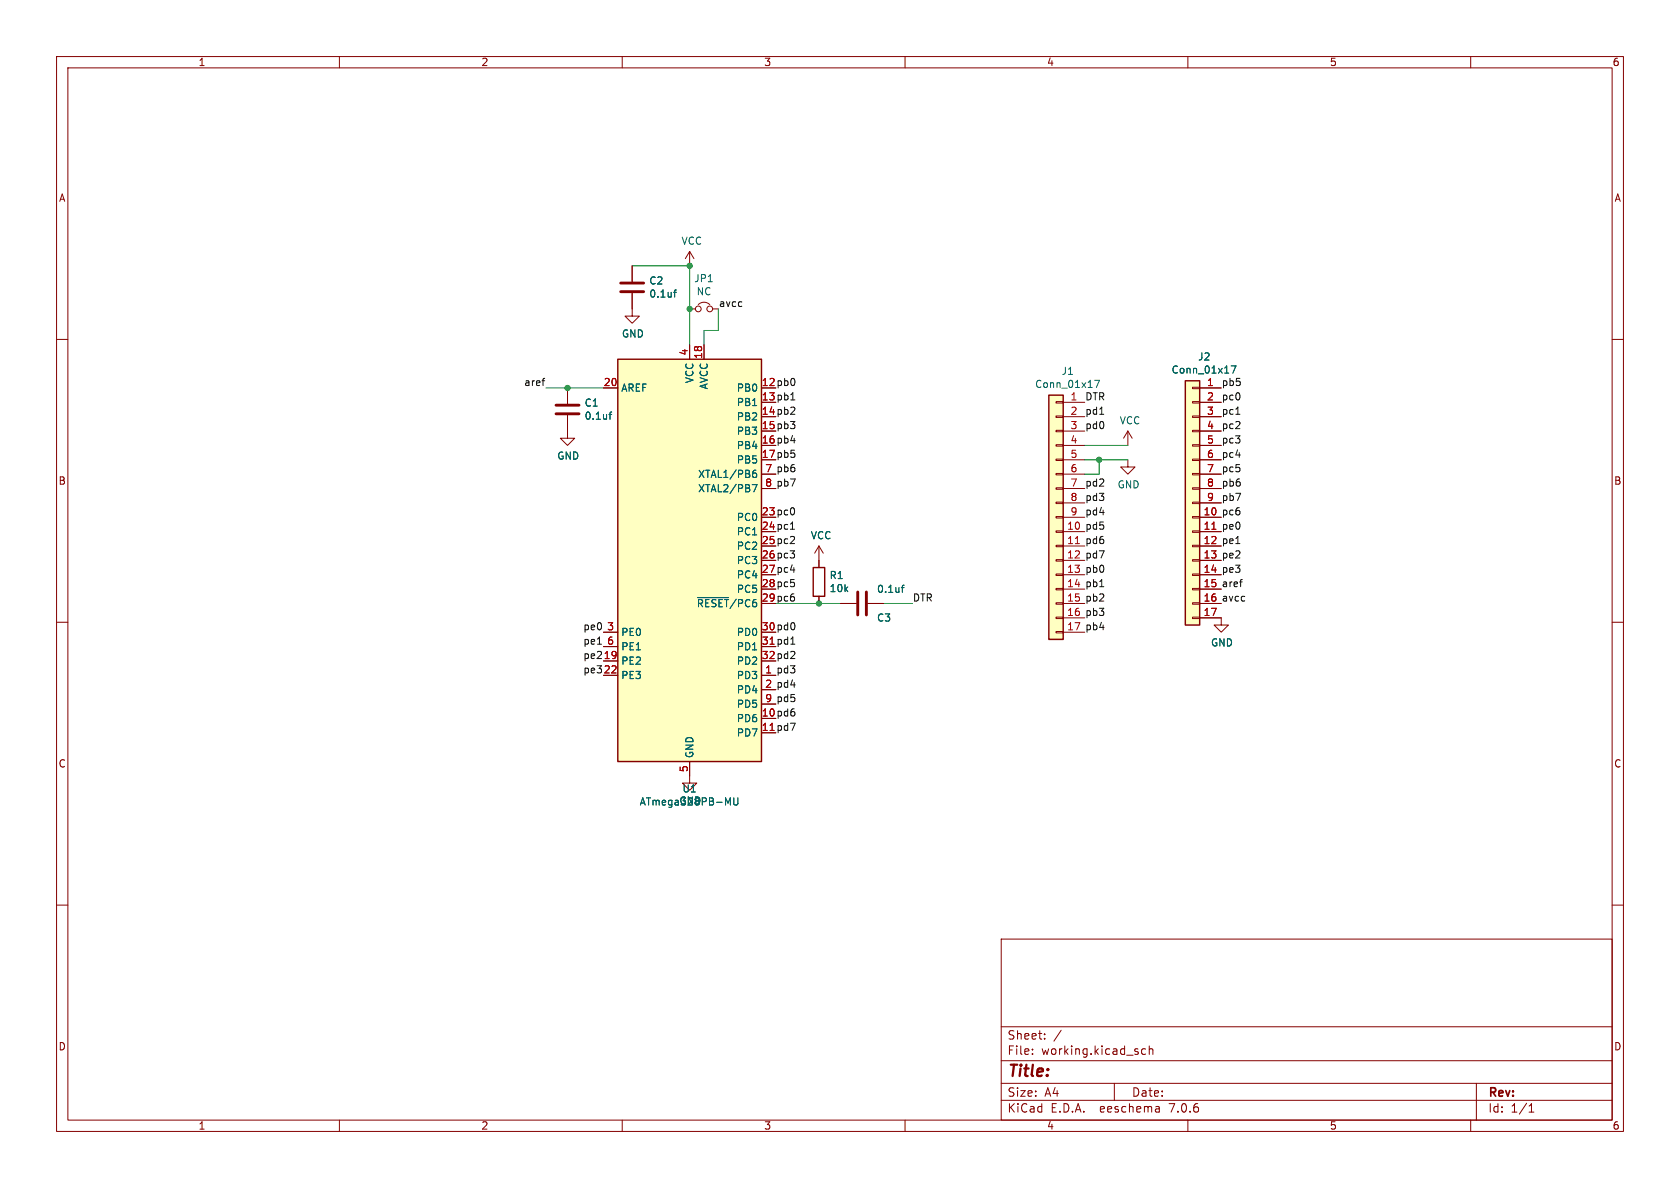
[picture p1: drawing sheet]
<svg xmlns="http://www.w3.org/2000/svg" width="297mm" height="210mm" viewBox="0 0 297 210" stroke-linecap="round" stroke-linejoin="round" font-family="sans-serif">
<g fill="none" stroke="#840000" stroke-width=".18">
<path d="M10 10h277v190h-277zM12 12h273v186h-273zM60 10v2M110 10v2M160 10v2M210 10v2M260 10v2M10 60h2M111.8 51.8v4.1h1.2l-1.2 1.3-1.3-1.3h1.3M111.8 47v2.8M121.9 54.6h1M121.9 44.5l-.7 1.2"/>
<path d="M121.9 44.5v2.5M121.9 44.5l.8 1.2M123.4 53.8a1.44 1.44 0 0 1 2.1 0M126 54.6h1M285 60h2M100.3 73.4v4.1h1.3l-1.3 1.2-1.2-1.2h1.2M100.3 68.6v2.8M106.7 68.6h2.5M121.9 61v2.5M124.5 61v2.5M186.7 78.6h1.3v.3h-1.3zM186.7 76.1h1.3v.2h-1.3z"/>
<path d="M186.7 73.5h1.3v.3h-1.3zM186.7 71h1.3v.2h-1.3zM188 71.1h3.8M188 73.7h3.8M188 76.2h3.8M188 78.7h3.8M199.4 76.2l-.8 1.3M199.4 76.2v2.5M199.4 76.2l.8 1.3M210.8 78.6h1.3v.3h-1.3zM210.8 76.1h1.3v.2h-1.3zM210.8 73.5h1.3v.3h-1.3z"/>
<path d="M210.8 71h1.3v.2h-1.3zM210.8 68.5h1.3v.2h-1.3zM212.1 71.1h3.8M212.1 73.7h3.8M212.1 76.2h3.8M212.1 78.7h3.8M212.1 68.6h3.8M134.6 83.8h2.6M134.6 86.4h2.6M144.8 96.5l-.8 1.3M144.8 96.5v3.8M144.8 96.5l.7 1.3"/>
<path d="M186.7 98.9h1.3v.3h-1.3zM186.7 96.4h1.3v.2h-1.3zM186.7 93.9h1.3v.2h-1.3zM186.7 91.3h1.3v.3h-1.3zM186.7 88.8h1.3v.2h-1.3zM186.7 86.2h1.3v.3h-1.3zM186.7 83.7h1.3v.2h-1.3zM186.7 81.2h1.3v.2h-1.3zM188 94h3.8M188 96.5h3.8M188 99.1h3.8M188 81.3h3.8"/>
<path d="M188 83.8h3.8M188 86.4h3.8M188 88.9h3.8M188 91.4h3.8M199.4 81.3v1.3h1.3l-1.3 1.2-1.3-1.2h1.3M210.8 98.9h1.3v.3h-1.3zM210.8 96.4h1.3v.2h-1.3zM210.8 93.9h1.3v.2h-1.3zM210.8 91.3h1.3v.3h-1.3zM210.8 88.8h1.3v.2h-1.3zM210.8 86.2h1.3v.3h-1.3zM210.8 83.7h1.3v.2h-1.3z"/>
<path d="M210.8 81.2h1.3v.2h-1.3zM212.1 94h3.8M212.1 96.5h3.8M212.1 99.1h3.8M212.1 81.3h3.8M212.1 83.8h3.8M212.1 86.4h3.8M212.1 88.9h3.8M212.1 91.4h3.8M10 110h2M106.7 111.8h2.5M106.7 119.4h2.5"/>
<path d="M106.7 116.8h2.5M106.7 114.3h2.5M134.6 119.4h2.6M144.8 105.4v1.3M148.6 106.7h2.8M153.4 106.7h2.8M186.7 111.6h1.3v.3h-1.3zM186.7 109.1h1.3v.2h-1.3zM186.7 106.6h1.3v.2h-1.3zM186.7 104h1.3v.3h-1.3zM186.7 101.5h1.3v.2h-1.3zM188 101.6h3.8"/>
<path d="M188 104.1h3.8M188 106.7h3.8M188 109.2h3.8M188 111.8h3.8M210.8 109.1h1.3v.2h-1.3zM210.8 106.6h1.3v.2h-1.3zM210.8 104h1.3v.3h-1.3zM210.8 101.5h1.3v.2h-1.3zM212.1 109.2h3.8v1.3h1.3l-1.3 1.3-1.3-1.3h1.3M212.1 101.6h3.8M212.1 104.1h3.8M212.1 106.7h3.8"/>
<path d="M285 110h2M121.9 134.6v3.8h1.3l-1.3 1.3-1.3-1.3h1.3M134.6 124.5h2.6M10 160h2M285 160h2M177 166h108v32h-108zM60 198v2M110 198v2M160 198v2M177 194.5h108M177 191.5h108M177 187.5h108"/>
<path d="M177 181.5h108M182.5 186.3v.1M182.5 185.5v.1M184.7 183.6v.1M184.7 182.8v.1M187.6 182.1l-1.3 2M197 191.5v3M202.5 185.5l-.4-.1-.3 .3v.4l.2 .2h.5M203.2 185.5l.2-.1 .3 .1 .1 .9M203.2 184.9v1.5M204.9 195.7l.1 .9M205 196.5l-.2 .1"/>
<path d="M205 196h-.2M210 198v2M260 198v2M261 191.5v6.5M270.3 196.6h.9M270.3 195.5l.4-.4v1.5"/>
<circle cx="123.4" cy="54.6" r=".51"/>
<circle cx="125.5" cy="54.6" r=".51"/>
</g>
<path d="M109.7 51.6h4.1M109.7 50h4.1M98.3 73.2h4.1M98.3 71.6h4.1M151.6 104.6v4.1M153.2 104.6v4.1" fill="none" stroke="#840000" stroke-width=".51"/>
<g fill="none" stroke="#006464" stroke-width=".18">
<path d="M119.1 51.7h.5M119.6 51.3l-.3 .1v1.1M107.7 73.3h.4M108.1 72.8l-.3 .2v1.1M193.5 67.2h.9l-.6 1.3M217.7 64.7h.8l-.5 1.3M133 85.7h.8l-.5 1.2M133.1 83.7l.4-.1 .3 .3-.2 .4-.3 .1-.2-.1M133.6 83.1l-.3 .1-.2 .2M123.3 105.6h5.5M159.3 103.9h.5M159.8 103.4l-.3 .2v1.1"/>
<path d="M128.7 141.9l.4-.9v1.3M129.7 141v1.1l.3 .2h.3l.1-.2v-1.1"/>
</g>
<g fill="#ffffc2" stroke="#ffffc2" stroke-width=".18">
<path d="M185.4 69.9h2.6v43.1h-2.6z"/>
<path d="M209.5 67.3h2.6v43.2h-2.6z"/>
<path d="M109.2 63.5h25.4v71.1h-25.4z"/>
</g>
<path d="M109.2 63.5h25.4v71.1h-25.4zM185.4 69.9h2.6v43.1h-2.6zM209.5 67.3h2.6v43.2h-2.6zM143.8 100.3h2v5.1h-2z" fill="none" stroke="#840000" stroke-width=".25"/>
<path d="M190.1 96.1h.7M214.2 93.6h.8" fill="none" stroke="#a90000" stroke-width=".18"/>
<path d="M95.8 67.3h.5M96.2 66.9h.1M139.8 70.7h.7M194.4 73.2h.7M218.5 73.2h.7M139.7 93.6h.8M218.5 96.1h.7M105.6 113.9h.7M139.8 113.9h.7M194.4 103.7h.7M219.1 102.9h.5M219.5 102.4h.1" fill="none" stroke="#0f0f0f" stroke-width=".18"/>
<path d="M111.8 47h10.1v14M127 54.6v3.8h-2.5v2.6M96.5 68.6h10.2M191.8 78.7h7.6M191.8 81.3h7.6M194.3 81.3v2.5h-2.5M137.2 106.7h11.4M156.2 106.7h5.1" fill="none" stroke="#009600" stroke-width=".18"/>
<g fill="#009600" stroke="#009600" stroke-width=".18">
<circle cx="121.9" cy="54.6" r=".46"/>
<circle cx="121.9" cy="47" r=".46"/>
<circle cx="100.3" cy="68.6" r=".46"/>
<circle cx="194.3" cy="81.3" r=".46"/>
<circle cx="144.8" cy="106.7" r=".46"/>
</g>
<text font-size="2.8" fill="#840000" x="178" y="190.9">Title:</text>
<g font-size="2.1" fill="#840000">
<text x="178" y="184">Sheet:</text>
<text x="178" y="186.7">File:</text>
<text x="184.1" y="186.7">working.kicad_sch</text>
<text x="178" y="196.9">KiCad</text>
<text x="178" y="194.1">Size:</text>
<text x="184.7" y="194.1">A4</text>
<text x="185.7" y="196.9">E.D.A.</text>
<text x="194.6" y="196.9">eeschema</text>
<text x="200" y="194.1">Date:</text>
<text x="207" y="196.9">7.0.6</text>
<text x="263" y="194.3">Rev:</text>
<text x="263" y="196.9">Id:</text>
<text x="267.1" y="196.9">1/1</text>
</g>
<g font-size="1.8" fill="#840000">
<text x="35" y="11.9">1</text>
<text x="85" y="11.9">2</text>
<text x="135" y="11.9">3</text>
<text x="185" y="11.9">4</text>
<text x="235" y="11.9">5</text>
<text x="285" y="11.9">6</text>
<text x="10.3" y="35.9">A</text>
<text x="285.3" y="35.9">A</text>
<text x="134.6" y="68.3">12 pb0</text>
<text x="134.6" y="70.9">13 pb1</text>
<text x="134.6" y="73.4">14 pb2</text>
<text x="134.6" y="75.9">15 pb3</text>
<text x="134.6" y="78.5">16 pb4</text>
<text x="134.6" y="81">17 pb5</text>
<text x="10.3" y="85.9">B</text>
<text x="285.3" y="85.9">B</text>
<text x="134.6" y="91.2">23 pc0</text>
<text x="134.6" y="93.7">24 pc1</text>
<text x="134.6" y="96.3">25 pc2</text>
<text x="134.6" y="98.8">26 pc3</text>
<text x="134.6" y="101.3">27 pc4</text>
<text x="134.6" y="103.9">28 pc5</text>
<text x="134.6" y="106.4">29 pc6</text>
<text x="134.6" y="111.5">30 pd0</text>
<text x="134.6" y="116.6">32 pd2</text>
<text x="135.2" y="121.7">2 pd4</text>
<text x="134.6" y="126.7">10 pd6</text>
<text x="10.3" y="135.9">C</text>
<text x="285.3" y="135.9">C</text>
<text x="10.3" y="185.9">D</text>
<text x="285.3" y="185.9">D</text>
<text x="35" y="199.9">1</text>
<text x="85" y="199.9">2</text>
<text x="135" y="199.9">3</text>
<text x="185" y="199.9">4</text>
<text x="235" y="199.9">5</text>
<text x="285" y="199.9">6</text>
</g>
<g font-size="1.8" fill="#006464">
<text x="120.4" y="43.5">VCC</text>
<text x="114.7" y="50.5">C2</text>
<text x="114.7" y="52.8">0.1uf</text>
<text x="122.6" y="50.1">JP1</text>
<text x="123.1" y="52.4">NC</text>
<text x="109.9" y="59.9">GND</text>
<text x="211.7" y="63.9">J2</text>
<text x="109.7" y="69.4">AREF</text>
<text x="122.8" y="67.8" transform="rotate(-90 122.8 67.8)">VCC</text>
<text x="125.3" y="68.9" transform="rotate(-90 125.3 68.9)">AVCC</text>
<text x="130.2" y="69.4">PB0</text>
<text x="130.2" y="72">PB1</text>
<text x="182.9" y="68.8">Conn_01x17</text>
<text x="187.6" y="66.5">J1</text>
<text x="207" y="66.2">Conn_01x17</text>
<text x="103.3" y="72.1">C1</text>
<text x="103.3" y="74.4">0.1uf</text>
<text x="130.2" y="74.5">PB2</text>
<text x="130.2" y="77.1">PB3</text>
<text x="197.9" y="75.2">VCC</text>
<text x="98.4" y="81.5">GND</text>
<text x="130.2" y="79.6">PB4</text>
<text x="130.2" y="82.1">PB5</text>
<text x="123.3" y="84.7">XTAL1/PB6</text>
<text x="123.3" y="87.2">XTAL2/PB7</text>
<text x="197.5" y="86.5">GND</text>
<text x="130.2" y="92.3">PC0</text>
<text x="130.2" y="94.8">PC1</text>
<text x="143.2" y="95.5">VCC</text>
<text x="130.2" y="97.4">PC2</text>
<text x="130.2" y="99.9">PC3</text>
<text x="123.1" y="107.5">~{RESET}/PC6</text>
<text x="130.2" y="102.5">PC4</text>
<text x="130.2" y="105">PC5</text>
<text x="146.6" y="102.6">R1</text>
<text x="146.6" y="104.9">10k</text>
<text x="154.9" y="105">0.1uf</text>
<text x="109.7" y="112.6">PE0</text>
<text x="130.2" y="112.6">PD0</text>
<text x="154.9" y="110.1">C3</text>
<text x="109.7" y="117.7">PE2</text>
<text x="109.7" y="115.2">PE1</text>
<text x="130.2" y="115.2">PD1</text>
<text x="130.2" y="117.7">PD2</text>
<text x="214" y="114.5">GND</text>
<text x="109.7" y="120.2">PE3</text>
<text x="130.2" y="120.2">PD3</text>
<text x="130.2" y="122.8">PD4</text>
<text x="130.2" y="125.3">PD5</text>
<text x="130.2" y="127.9">PD6</text>
<text x="130.2" y="130.4">PD7</text>
<text x="122.8" y="134.1" transform="rotate(-90 122.8 134.1)">GND</text>
<text x="113" y="142.6">ATmega328PB-MU</text>
<text x="120" y="142.4">GND</text>
<text x="120.5" y="140.3">U1</text>
</g>
<g font-size="1.8" fill="#0f0f0f">
<text x="127" y="54.3">avcc</text>
<text x="92.6" y="68.3">aref</text>
<text x="191.8" y="70.9">DTR</text>
<text x="215.9" y="70.9">pc0</text>
<text x="215.9" y="68.3">pb5</text>
<text x="191.8" y="73.4">pd1</text>
<text x="191.8" y="75.9">pd0</text>
<text x="215.9" y="73.4">pc1</text>
<text x="215.9" y="75.9">pc2</text>
<text x="135.2" y="83.6">7 pb6</text>
<text x="215.9" y="83.6">pc5</text>
<text x="215.9" y="78.5">pc3</text>
<text x="215.9" y="81">pc4</text>
<text x="135.2" y="86.1">8 pb7</text>
<text x="191.8" y="86.1">pd2</text>
<text x="191.8" y="88.6">pd3</text>
<text x="215.9" y="88.6">pb7</text>
<text x="215.9" y="86.1">pb6</text>
<text x="191.8" y="91.2">pd4</text>
<text x="191.8" y="93.7">pd5</text>
<text x="215.9" y="91.2">pc6</text>
<text x="215.9" y="93.7">pe0</text>
<text x="191.8" y="101.3">pb0</text>
<text x="191.8" y="96.3">pd6</text>
<text x="191.8" y="98.8">pd7</text>
<text x="215.9" y="101.3">pe3</text>
<text x="215.9" y="96.3">pe1</text>
<text x="215.9" y="98.8">pe2</text>
<text x="161.3" y="106.4">DTR</text>
<text x="191.8" y="103.9">pb1</text>
<text x="191.8" y="106.4">pb2</text>
<text x="215.9" y="106.4">avcc</text>
<text x="215.9" y="103.9">aref</text>
<text x="103" y="111.5">pe0</text>
<text x="191.8" y="111.5">pb4</text>
<text x="191.8" y="109">pb3</text>
<text x="103" y="119.1">pe3</text>
<text x="103" y="114">pe1</text>
<text x="103" y="116.6">pe2</text>
<text x="135.2" y="119.1">1 pd3</text>
<text x="135.2" y="124.2">9 pd5</text>
</g>
<g font-size="1.8" fill="#a90000">
<text x="121.7" y="62.9" transform="rotate(-90 121.7 62.9)">4</text>
<text x="124.2" y="63.5" transform="rotate(-90 124.2 63.5)">18</text>
<text x="106.6" y="68.3">20</text>
<text x="134.6" y="68.3">12</text>
<text x="134.6" y="70.9">13</text>
<text x="189.2" y="70.9">1</text>
<text x="213.3" y="68.3">1</text>
<text x="213.3" y="70.9">2</text>
<text x="134.6" y="73.4">14</text>
<text x="134.6" y="75.9">15</text>
<text x="189.2" y="73.4">2</text>
<text x="189.2" y="75.9">3</text>
<text x="213.3" y="73.4">3</text>
<text x="213.3" y="75.9">4</text>
<text x="134.6" y="78.5">16</text>
<text x="134.6" y="81">17</text>
<text x="135.2" y="83.6">7</text>
<text x="189.2" y="78.5">4</text>
<text x="189.2" y="81">5</text>
<text x="189.2" y="83.6">6</text>
<text x="213.3" y="78.5">5</text>
<text x="213.3" y="81">6</text>
<text x="213.3" y="83.6">7</text>
<text x="135.2" y="86.1">8</text>
<text x="189.2" y="86.1">7</text>
<text x="189.2" y="88.6">8</text>
<text x="213.3" y="86.1">8</text>
<text x="213.3" y="88.6">9</text>
<text x="134.6" y="91.2">23</text>
<text x="134.6" y="93.7">24</text>
<text x="188.6" y="93.7">10</text>
<text x="189.2" y="91.2">9</text>
<text x="212.7" y="91.2">10</text>
<text x="212.7" y="93.7">11</text>
<text x="134.6" y="96.3">25</text>
<text x="134.6" y="98.8">26</text>
<text x="134.6" y="101.3">27</text>
<text x="188.6" y="96.3">11</text>
<text x="188.6" y="98.8">12</text>
<text x="188.6" y="101.3">13</text>
<text x="212.7" y="96.3">12</text>
<text x="212.7" y="98.8">13</text>
<text x="212.7" y="101.3">14</text>
<text x="134.6" y="103.9">28</text>
<text x="134.6" y="106.4">29</text>
<text x="188.6" y="103.9">14</text>
<text x="188.6" y="106.4">15</text>
<text x="212.7" y="103.9">15</text>
<text x="212.7" y="106.4">16</text>
<text x="107.2" y="111.5">3</text>
<text x="134.6" y="111.5">30</text>
<text x="188.6" y="109">16</text>
<text x="188.6" y="111.5">17</text>
<text x="212.7" y="109">17</text>
<text x="106.6" y="116.6">19</text>
<text x="106.6" y="119.1">22</text>
<text x="107.2" y="114">6</text>
<text x="134.6" y="114">31 pd1</text>
<text x="134.6" y="114">31</text>
<text x="134.6" y="116.6">32</text>
<text x="135.2" y="119.1">1</text>
<text x="135.2" y="121.7">2</text>
<text x="135.2" y="124.2">9</text>
<text x="134.6" y="129.3">11 pd7</text>
<text x="134.6" y="126.7">10</text>
<text x="134.6" y="129.3">11</text>
<text x="121.7" y="136.6" transform="rotate(-90 121.7 136.6)">5</text>
</g>
</svg>
